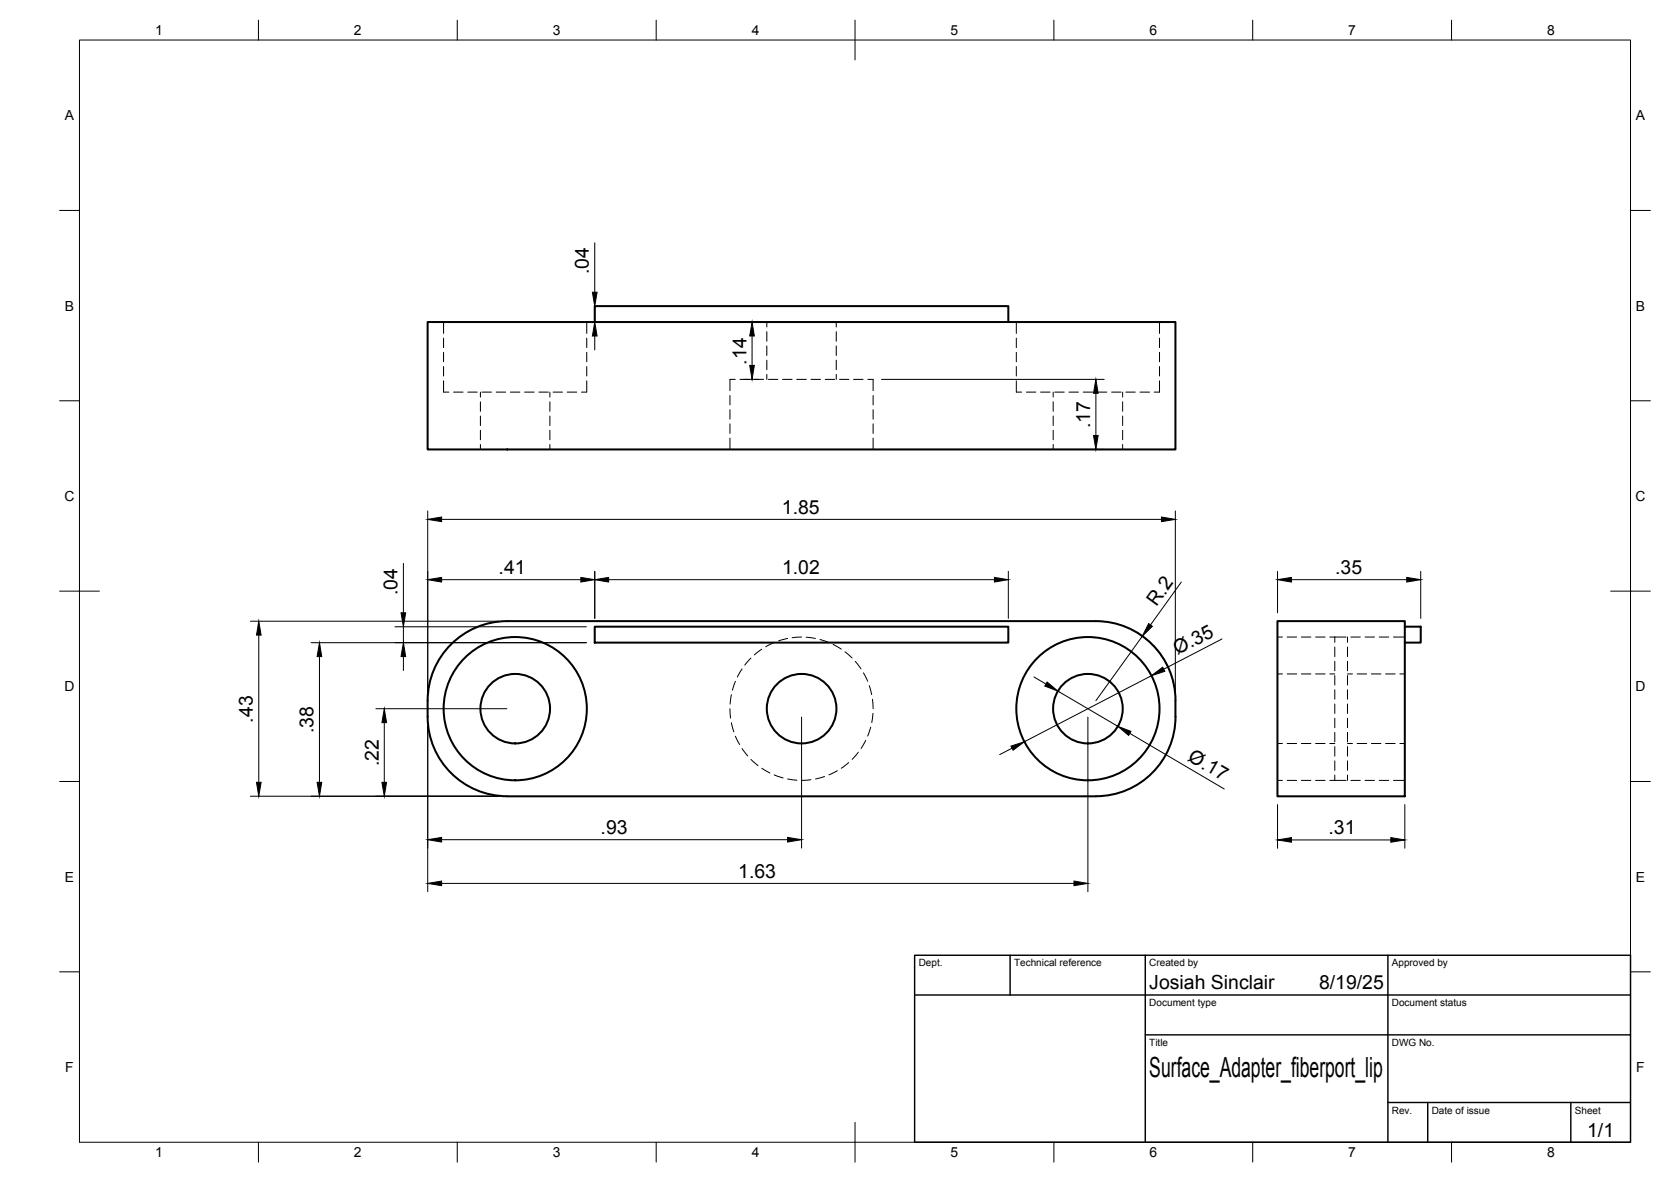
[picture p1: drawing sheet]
<svg xmlns="http://www.w3.org/2000/svg" width="420mm" height="297mm" viewBox="0 0 420 297" stroke-linecap="round" stroke-linejoin="round" font-family="sans-serif">
<!-- layer: Visible -->
<g fill="none" stroke="#000" stroke-width=".51">
<path d="M107.5 80.9h188.1v32.1h-188.1zM149.5 80.9v-4h104v4M149.5 157.5h104v4h-104zM275.5 156.1h-148a20 20 0 0 0-20 20 26.7 26.7 0 0 0 1.3 11 20 20 0 0 0 18.7 13M275.6 156.1a20 20 0 0 1 20 20 26.2 26.2 0 0 1-1.3 11 20 20 0 0 1-18.7 13M321.2 156.1h32v44h-32zM353.2 157.5h4v4h-4M127.5 200.1h148"/>
<circle cx="129.6" cy="178.1" r="8.7"/>
<circle cx="129.6" cy="178.1" r="18"/>
<circle cx="201.6" cy="178.1" r="8.7"/>
<circle cx="273.5" cy="178.1" r="8.7"/>
<circle cx="273.5" cy="178.1" r="18"/>
</g>
<!-- layer: Hidden -->
<g fill="none" stroke="#000" stroke-width=".25">
<path d="M111.5 95.7v2.8h1.4M111.5 80.9v2.9M111.5 85v2.4M111.5 88.5v2.4M111.5 92.1v2.4M114 98.5h2.4M117.6 98.5h2.4M120.8 98.5v1.3M121.2 98.5h2.4M124.8 98.5h2.3M128.3 98.5h2.4M131.9 98.5h2.4"/>
<path d="M135.5 98.5h2.4M138.3 98.5v1.3M139.1 98.5h2.3M142.6 98.5h2.4M147.5 95.7v2.8h-1.3M147.5 80.9v2.9M147.5 85v2.4M147.5 88.5v2.4M147.5 92.1v2.4M183.5 99.4v2.4M184.9 95.3h-1.4v2.9M186.1 95.3h2.3"/>
<path d="M189.6 95.3h2.4M192.8 80.9v1.3M192.8 83.4v2.4M192.8 86.9v2.4M192.8 90.5v2.4M192.8 94.1v1.2M193.2 95.3h2.4M196.8 95.3h2.4M200.3 95.3h2.4M203.9 95.3h2.4M207.5 95.3h2.4M210.3 80.9v1.3"/>
<path d="M210.3 83.4v2.4M210.3 86.9v2.4M210.3 90.5v2.4M210.3 94.1v1.2M211.1 95.3h2.3M214.6 95.3h2.4M218.2 95.3h1.3v2.9M219.5 99.4v2.4M255.5 95.7v2.8h1.4M255.5 80.9v2.9M255.5 85v2.4M255.5 88.5v2.4"/>
<path d="M255.5 92.1v2.4M258.1 98.5h2.4M261.6 98.5h2.4M264.8 98.5v1.3M265.2 98.5h2.4M268.8 98.5h2.4M272.4 98.5h2.3M275.9 98.5h2.4M279.5 98.5h2.4M282.3 98.5v1.3M283.1 98.5h2.4M286.6 98.5h2.4"/>
<path d="M291.5 95.7v2.8h-1.3M291.5 80.9v2.9M291.5 85v2.4M291.5 88.5v2.4M291.5 92.1v2.4M120.8 101v2.4M120.8 104.5v2.4M120.8 108.1v2.4M120.8 111.7v1.3M138.3 101v2.4M138.3 104.5v2.4M138.3 108.1v2.4"/>
<path d="M138.3 111.7v1.3M183.5 103v2.3M183.5 106.5v2.4M183.5 110.1v2.9M219.5 103v2.3M219.5 106.5v2.4M219.5 110.1v2.9M264.8 101v2.4M264.8 104.5v2.4M264.8 108.1v2.4M264.8 111.7v1.3M282.3 101v2.4"/>
<path d="M282.3 104.5v2.4M282.3 108.1v2.4M282.3 111.7v1.3M183.5 178.1l.2 2.4M183.9 174.6l-.3 2.3M184.9 171.2l-.8 2.2M186.6 168.1l-1.2 2M188.8 165.4l-1.5 1.7M191.5 163.1l-1.8 1.5M194.6 161.5l-2.1 1M198 160.5l-2.3 .6M201.5 160.1l-2.3 .2"/>
<path d="M202.7 160.1l2.3 .4M206.2 160.7l2.2 .8M209.5 162l2 1.1M212.5 163.8l1.7 1.6M215.1 166.2l1.4 1.9M217.1 169.1l1.1 2.1M218.6 172.3l.6 2.3M219.4 175.7l.1 2.4M219.5 179.3l-.3 2.3M321.2 169.4h1.3M321.2 160.1h1.3M323.6 169.4h2.4"/>
<path d="M323.6 160.1h2.4M327.2 169.4h2.4M327.2 160.1h2.4M330.8 169.4h2.4M330.8 160.1h2.4M334.4 169.4h1.2M334.4 160.1h4.1M335.6 176.9v2.4M335.6 173.3v2.4M335.6 169.8v2.4M335.6 166.2v2.4M335.6 162.6v2.4"/>
<path d="M335.6 160.1v1.3M338.8 160.1v1.3M338.8 162.6v2.4M338.8 166.2v2.4M338.8 169.8v2.4M338.8 173.3v2.4M338.8 176.9v2.4M338.8 169.4h1.3M339.7 160.1h2.3M341.2 169.4h2.4M343.2 160.1h2.4M344.8 169.4h2.4"/>
<path d="M346.8 160.1h2.4M348.4 169.4h2.4M350.4 160.1h2.8M352 169.4h1.2M183.9 181.6l.6 2.3M184.9 185l1.1 2.1M186.6 188.1l1.4 1.9M188.8 190.8l1.8 1.6M191.6 193.1l2 1.2M194.7 194.7l2.2 .8M198 195.8l2.4 .3M203.9 195.9l-2.4 .2"/>
<path d="M207.3 195.1l-2.2 .7M210.5 193.7l-2.1 1M213.4 191.6l-1.9 1.5M215.8 189l-1.5 1.8M217.7 186l-1.2 2.1M218.9 182.7l-.7 2.3M321.2 186.8h1.3M321.2 196.1h1.3M323.6 186.8h2.4M323.6 196.1h2.4M327.2 186.8h2.4M327.2 196.1h2.4"/>
<path d="M330.8 186.8h2.4M330.8 196.1h2.4M334.4 186.8h1.2M334.4 196.1h4.1M335.6 194.8v1.3M335.6 191.2v2.4M335.6 187.6v2.4M335.6 184.1v2.3M335.6 180.5v2.4M338.8 180.5v2.4M338.8 184.1v2.3M338.8 187.6v2.4"/>
<path d="M338.8 191.2v2.4M338.8 194.8v1.3M338.8 186.8h1.3M339.7 196.1h2.3M341.2 186.8h2.4M343.2 196.1h2.4M344.8 186.8h2.4M346.8 196.1h2.4M348.4 186.8h2.4M350.4 196.1h2.8M352 186.8h1.2"/>
</g>
<!-- layer: BORDER -->
<g fill="none" stroke="#000" stroke-width=".25">
<path d="M20 10.1h390v276.9h-390zM65 5.1v5M115 5.1v5M165 5.1v5M215 5.1v10M265 5.1v5M315 5.1v5M365 5.1v5M15 52.9h5M410 52.9h5M15 100.7h5M410 100.7h5"/>
<path d="M15 148.6h10M405 148.6h10M15 196.4h5M410 196.4h5M15 244.2h5M410 244.2h5M65 287v5M115 287v5M165 287v5M215 282.1v9.9M265 287v5M315 287v5"/>
<path d="M365 287v5"/>
</g>
<!-- layer: TITLEBLOCK -->
<path d="M230 240.1h180v46.9h-180zM230 250h180M254 240.1v9.9M288 240.1v46.9M349 240.1v46.9M288 260.1h122M349 277.1h61M359 277.1v9.9M395 277.1v9.9" fill="none" stroke="#000" stroke-width=".36"/>
<!-- layer: FD_Dimensions -->
<g fill="none" stroke="#000" stroke-width=".25">
<path d="M149.5 61v12.4M149.5 76.9v4M149.5 84.4v3.5M187 95.3h3.7M187 80.9h3.7M189.1 84.4v7.4M221.6 95.3h56M275.5 98.8v10.6M221.6 112.9h56M107.5 128.4v45.6M111 130.5h181M295.5 128.4v45.6"/>
<path d="M63 156.1h62.4M65.1 159.6v37M99.3 157.5h48.1M101.4 141.6v12.4M101.4 157.5v4M111 145.7h35M149.5 143.6v11.8M153 145.7h97M253.5 143.6v11.8M285.5 158.7a20 20 0 0 1 9.9 15.3M287.2 159.9l-11.7 16.2M297 146.3l-7.7 10.7"/>
<path d="M321.2 143.6v10.4M324.7 145.7h29M357.2 143.6v11.8M78.2 161.5h69.2M80.3 165v31.6M94.5 178.1h32.9M101.4 165v3.5M260 170.1l3 1.8M266 173.7l15.1 8.8M289.5 169.8l-31.9 16.6M307.3 160.6l-14.7 7.6M96.6 181.6v15"/>
<path d="M107.5 182.2v41.9M201.5 180.2v32.9M254.5 188l-3.1 1.6M273.5 180.2v43.9M284.1 184.3l23.7 14M63 200.1h62.4M111 211h87M321.2 202.2v11M324.7 211.1h25M353.2 202.2v11M111 222h159"/>
</g>
<g fill="#000" stroke="#000" stroke-width=".25">
<path d="M148.9 73.4h1.2l-.6 3.5zM149.5 80.9l.6 3.5h-1.2zM188.5 91.8h1.2l-.6 3.5zM189.1 80.9l.6 3.5h-1.2zM275.5 95.3l.6 3.5h-1.1zM275 109.4h1.1l-.6 3.5zM107.5 130.5l3.5-.6v1.2zM292 129.9l3.5 .6-3.5 .6zM65.1 156.1l.6 3.5h-1.2zM100.8 154h1.2l-.6 3.5zM107.5 145.7l3.5-.6v1.2zM146 145.1l3.5 .6-3.5 .6z"/>
<path d="M149.5 145.7l3.5-.6v1.2zM250 145.1l3.5 .6-3.5 .6zM288.8 156.7l1 .7-2.6 2.5zM321.2 145.7l3.5-.6v1.2zM353.7 145.1l3.5 .6-3.5 .6zM80.3 161.5l.6 3.5h-1.2zM101.4 161.5l.6 3.5h-1.2zM263.3 171.4l2.7 2.3-3.3-1.3zM289.5 169.8l2.9-2.1 .5 1zM64.5 196.6h1.2l-.6 3.5zM79.7 196.6h1.2l-.6 3.5zM96 196.6h1.2l-.6 3.5z"/>
<path d="M96.6 178.1l.6 3.5h-1.2zM254.2 187.5l3.4-1.1-2.9 2.1zM281.1 182.5l3.3 1.3-.6 1zM107.5 211l3.5-.6v1.2zM198 210.4l3.5 .6-3.5 .6zM321.2 211.1l3.5-.6v1.2zM349.7 210.5l3.5 .6-3.5 .6zM107.5 222l3.5-.6v1.2zM270 221.4l3.5 .6-3.5 .6z"/>
</g>
<text font-size="7" x="289" y="270.6">Surface_Adapter_fiberport_lip</text>
<g font-size="4.9">
<text x="148.1" y="69" transform="rotate(-90 148.1 69)">.04</text>
<text x="187.7" y="91.6" transform="rotate(-90 187.7 91.6)">.14</text>
<text x="274.2" y="107.6" transform="rotate(-90 274.2 107.6)">.17</text>
<text x="196.6" y="129.1">1.85</text>
<text x="100" y="149.5" transform="rotate(-90 100 149.5)">.04</text>
<text x="125.4" y="144.3">.41</text>
<text x="196.6" y="144.2">1.02</text>
<text x="335.7" y="144.2">.35</text>
<text x="290.8" y="152.6" transform="rotate(-54 290.8 152.6)">R.2</text>
<text x="296.1" y="164.6" transform="rotate(-27 296.1 164.6)">Ø.35</text>
<text x="63.6" y="181.6" transform="rotate(-90 63.6 181.6)">.43</text>
<text x="78.8" y="184.3" transform="rotate(-90 78.8 184.3)">.38</text>
<text x="298.4" y="191" transform="rotate(30 298.4 191)">Ø.17</text>
<text x="95.2" y="192.6" transform="rotate(-90 95.2 192.6)">.22</text>
<text x="151" y="209.6">.93</text>
<text x="334.1" y="209.6">.31</text>
<text x="185.6" y="220.5">1.63</text>
<text x="289" y="248.5">Josiah Sinclair</text>
<text x="331.7" y="248.5">8/19/25</text>
<text x="399.1" y="285.7">1/1</text>
</g>
<g font-size="3.5">
<text x="39" y="8.8">1</text>
<text x="89" y="8.8">2</text>
<text x="139" y="8.8">3</text>
<text x="189" y="8.8">4</text>
<text x="239" y="8.8">5</text>
<text x="289" y="8.8">6</text>
<text x="339" y="8.8">7</text>
<text x="389" y="8.8">8</text>
<text x="16.3" y="30.2">A</text>
<text x="411.3" y="30.2">A</text>
<text x="16.3" y="78">B</text>
<text x="411.3" y="78">B</text>
<text x="16.2" y="125.9">C</text>
<text x="411.2" y="125.9">C</text>
<text x="16.2" y="173.7">D</text>
<text x="411.2" y="173.7">D</text>
<text x="16.3" y="221.6">E</text>
<text x="411.3" y="221.6">E</text>
<text x="16.4" y="269.4">F</text>
<text x="411.4" y="269.4">F</text>
<text x="39" y="290.8">1</text>
<text x="89" y="290.8">2</text>
<text x="139" y="290.8">3</text>
<text x="189" y="290.8">4</text>
<text x="239" y="290.8">5</text>
<text x="289" y="290.8">6</text>
<text x="339" y="290.8">7</text>
<text x="389" y="290.8">8</text>
</g>
<g font-size="2.5">
<text x="231" y="242.9">Dept.</text>
<text x="255" y="242.9">Technical reference</text>
<text x="289" y="242.9">Created by</text>
<text x="350" y="242.9">Approved by</text>
<text x="289" y="252.8">Document type</text>
<text x="350" y="252.8">Document status</text>
<text x="289" y="262.9">Title</text>
<text x="350" y="262.9">DWG No.</text>
<text x="350" y="279.9">Rev.</text>
<text x="360" y="279.9">Date of issue</text>
<text x="396" y="279.9">Sheet</text>
</g>
</svg>
